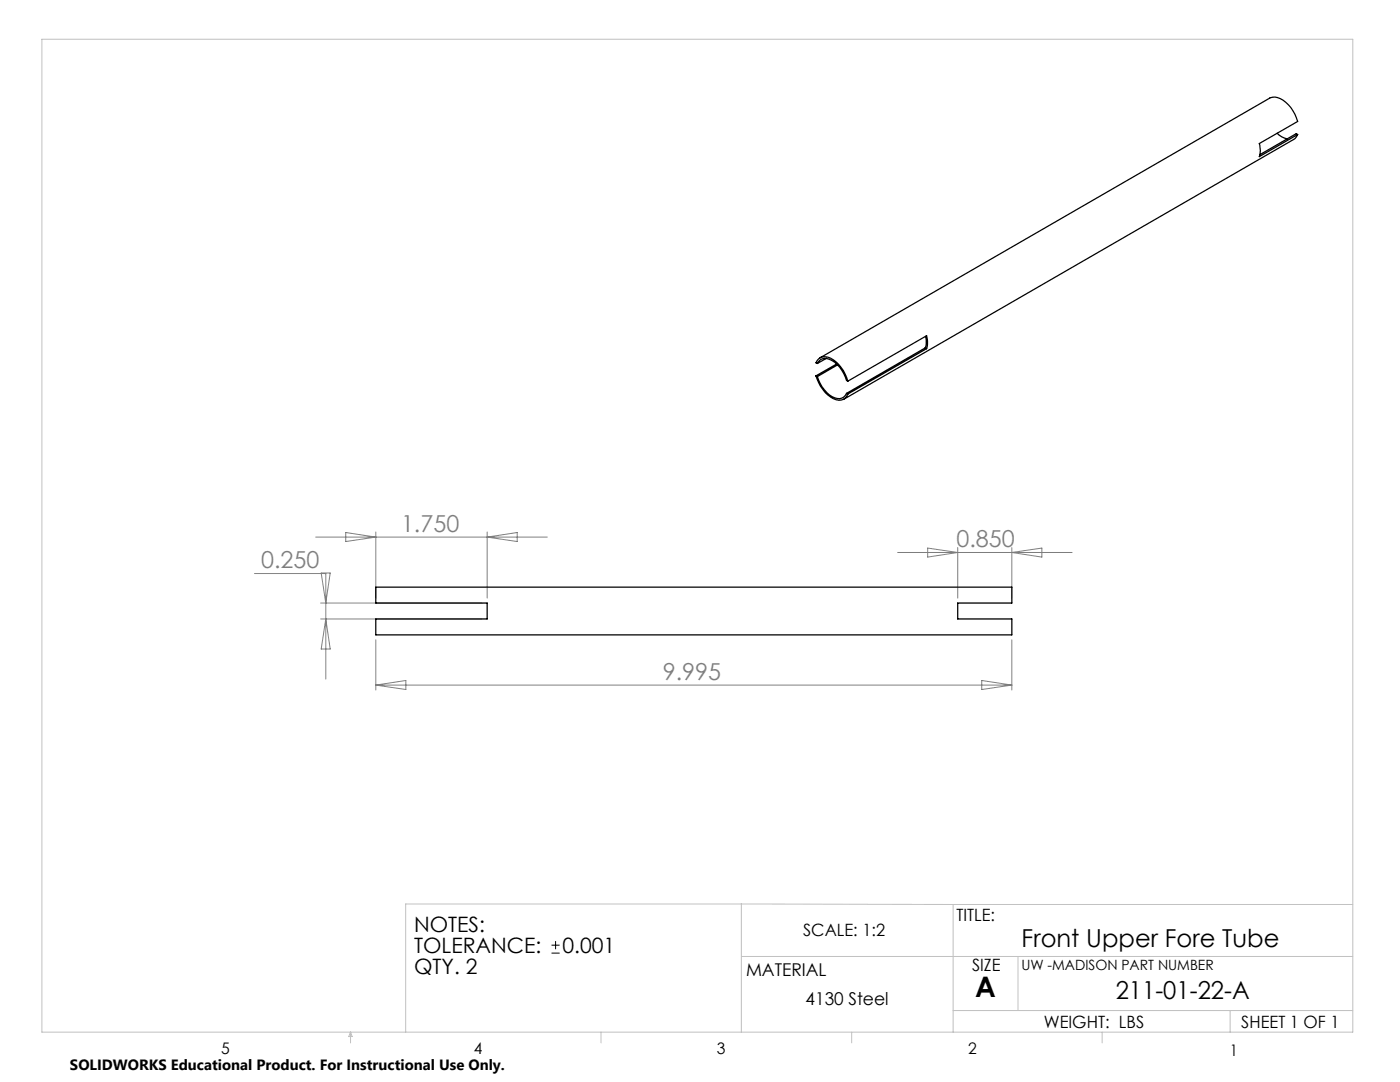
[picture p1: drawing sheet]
<svg xmlns="http://www.w3.org/2000/svg" width="279mm" height="216mm" viewBox="0 0 279 216" stroke-linecap="round" stroke-linejoin="round" font-family="sans-serif">
<g fill="none" stroke="#c0c0c0" stroke-width=".2">
<path d="M8.4 7.8h261.6v198.2h-261.6zM148 180.4v25.6M148 180.4h-67v25.6M148 190.9h122M148 180.4l42.2 .1M190.2 180.5v25.5M190.2 180.5h79.8M203.2 190.9v10.7M70 206v2.1M70 206l.3 .8h-.7zM119.9 206v2.1M170 206v2.1"/>
<path d="M190.2 201.6h79.8M220 206v2.1M245.5 201.6v4.4"/>
</g>
<g fill="none" stroke="#808080" stroke-width=".2">
<path d="M50.8 114.4h14.2v21.1M63 107.2h46.2M64.1 114.3h1.8l-.9 6zM69 106.3l6 .9-6 .9zM75 106.2v13.1M97.2 106.2v13.1M97.2 107.2l6-.9v1.8zM179.1 110.2h34.9M185.1 109.4l6 .8-6 1zM191.1 109.3v10M201.9 109.3v10M201.9 110.2l6-.8v1.8z"/>
<path d="M64 123.5h32.2M64 120.3h32.2M65 123.5l.9 6h-1.8zM75 127.7v10M75 136.7h126.9M75 136.7l6-.9v1.8zM195.9 135.8l6 .9-6 .9zM201.9 127.7v10"/>
</g>
<g fill="none" stroke="#000" stroke-width=".25">
<path d="M254.9 26.6a4 4 0 0 0 2 1.1M259 26.8l-.6 .9-.2 .1-89.8 51.9M259 26.8l-7.7 4.5a4.1 4.1 0 0 0 0-2.7l7.7-4.4a6.4 6.4 0 0 0-4.5-4.8l-1 .1-89.8 51.9M259 26.8l-.3-.1-7.3 4.2M162.8 75a6.4 6.4 0 0 0 4.6 4.9 1.72 1.72 0 0 0 1.8-1.3M162.8 75l.3 .1M163.1 72.5l-.3-.1a2.09 2.09 0 0 1 3.5-.6l1.1 .9a7.4 7.4 0 0 1 1.8 3.4M163.1 72.5a1.82 1.82 0 0 1 2.9-.6 6.7 6.7 0 0 1 2.9 4l.3 .2M163.1 75.1a6.3 6.3 0 0 0 4 4.4 1.64 1.64 0 0 0 1.8-1M164.9 71.5l-1.8 1M167 72.6l-4.2 2.4M167.1 72.8l-4 2.3"/>
<path d="M168.9 78.5l.3 .1M184.6 69.4l-15.7 9.1M184.6 69.4l.3 .2M184.7 67.1a3.9 3.9 0 0 1-.1 2.3M184.9 69.6a4.7 4.7 0 0 0 0-2.6l-15.7 9.1M184.9 69.6l-15.7 9M75 117.2h126.9v3.1h-10.8v3.2h10.8v3.2h-126.9v-3.2h22.2v-3.2h-22.2z"/>
</g>
<path d="M110.1 190.2h1.6M110.1 188.6h1.6M110.9 187.8v1.6" fill="none" stroke="#000" stroke-width=".2"/>
<text font-size="5.6" x="194.6" y="199">A</text>
<g font-size="4.9">
<text x="203.9" y="188.9">Front Upper Fore Tube</text>
<text x="222.7" y="199.4">211-01-22-A</text>
</g>
<g font-size="4.7" fill="#808080">
<text x="80" y="106.1">1.750</text>
<text x="52.1" y="113.4">0.250</text>
<text x="190.9" y="109.2">0.850</text>
<text x="132.3" y="135.7">9.995</text>
</g>
<g font-size="4.2">
<text x="82.6" y="185.9">NOTES:</text>
<text x="82.6" y="190.2">TOLERANCE:</text>
<text x="112.3" y="190.2">0.001</text>
<text x="82.6" y="194.4">QTY. 2</text>
</g>
<g font-size="3.5">
<text x="148.9" y="194.7">MATERIAL</text>
<text x="160.8" y="200.6">4130 Steel</text>
</g>
<g font-size="3.4">
<text x="190.9" y="183.8">TITLE:</text>
<text x="160.3" y="186.8">SCALE: 1:2</text>
<text x="194" y="193.8">SIZE</text>
<text x="208.3" y="205.1">WEIGHT: LBS</text>
<text x="247.7" y="205.1">SHEET 1 OF 1</text>
</g>
<g font-size="3.2">
<text x="44.2" y="210.4">5</text>
<text x="94.6" y="210.3">4</text>
<text x="143.1" y="210.4">3</text>
<text x="193.2" y="210.3">2</text>
<text x="245.4" y="210.6">1</text>
</g>
<text font-size="3" x="14" y="213.5">SOLIDWORKS Educational Product. For Instructional Use Only.</text>
<text font-size="2.8" x="203.8" y="193.5">UW -MADISON PART NUMBER</text>
</svg>
